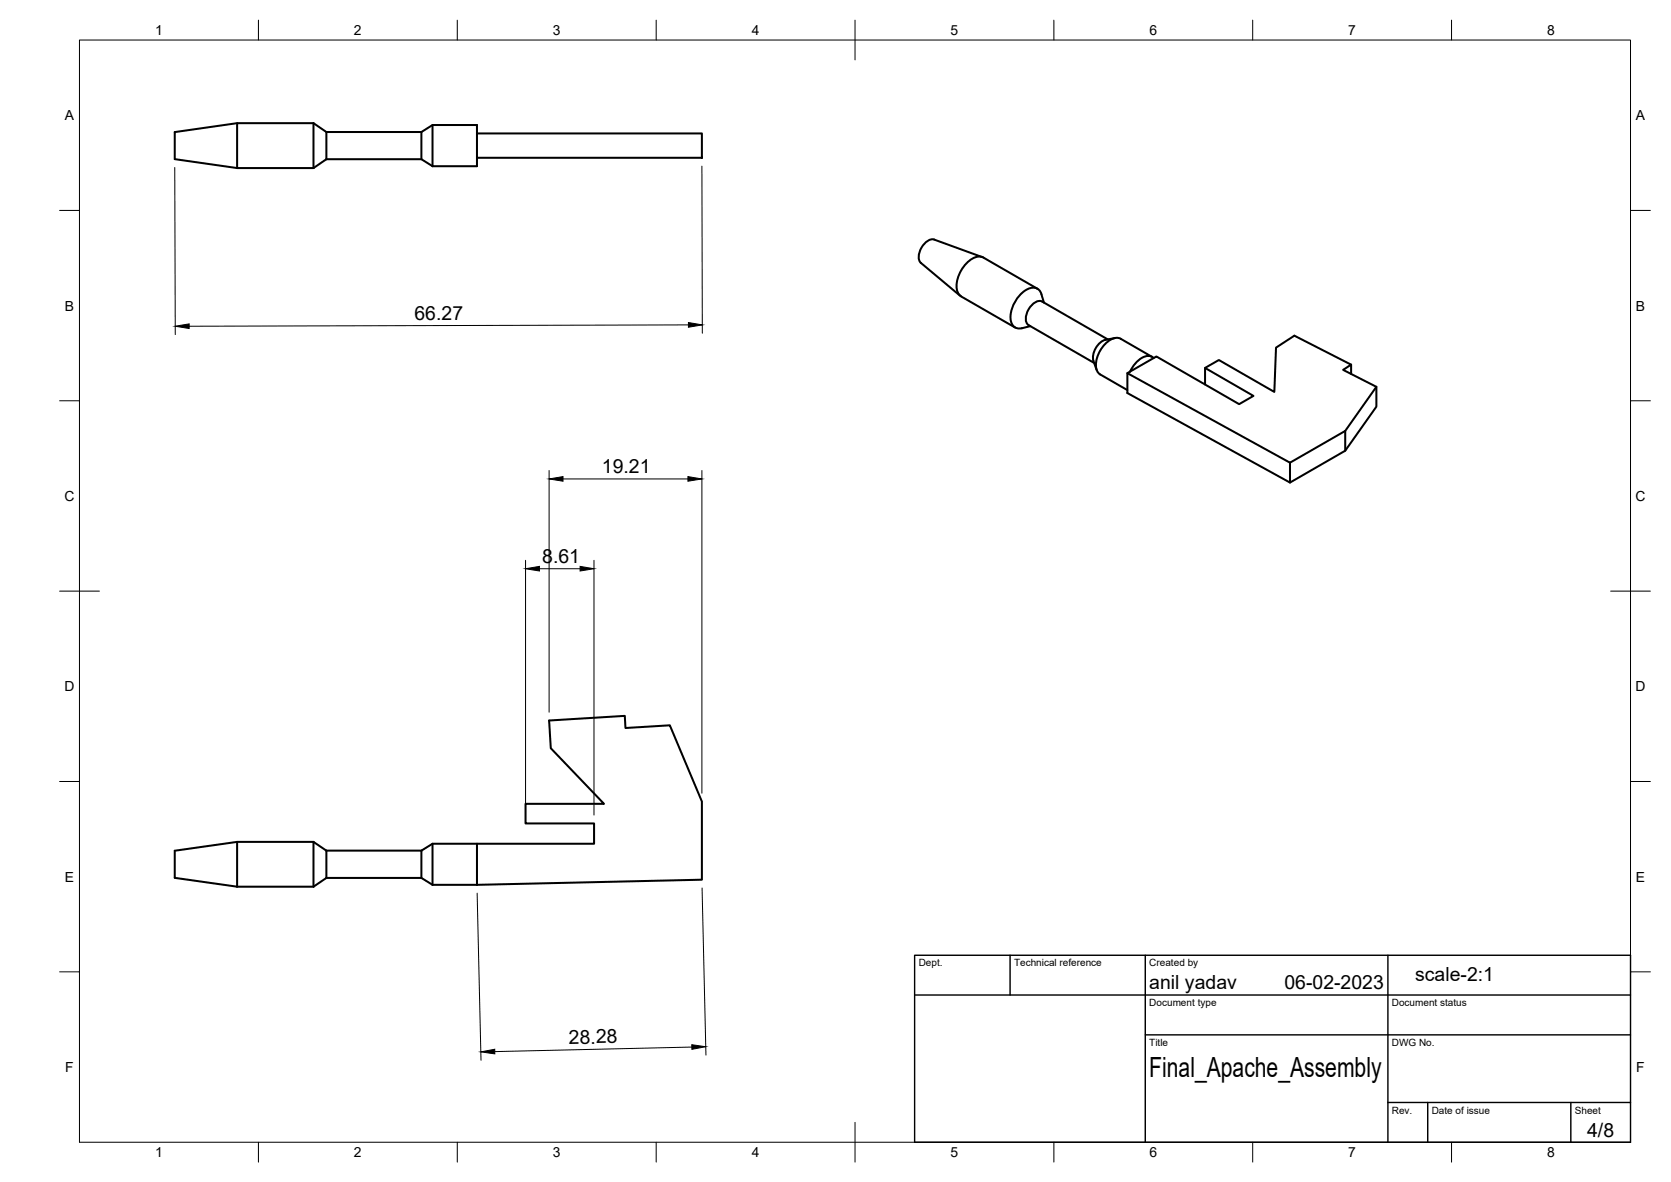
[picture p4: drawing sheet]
<svg xmlns="http://www.w3.org/2000/svg" width="420mm" height="297mm" viewBox="0 0 420 297" stroke-linecap="round" stroke-linejoin="round" font-family="sans-serif">
<!-- layer: Visible -->
<g fill="none" stroke="#000" stroke-width=".51">
<path d="M59.6 31v11.2M78.8 31v11.2M78.8 31h-19.2l-15.7 2.2v6.8l15.7 2.2M78.8 31l3.3 2.2M82.1 33.2v6.8M82.1 33.2h23.9M106 33.2l2.8-1.8h11.1v2.1M106 33.2v6.8M108.8 31.4v10.4M119.9 33.5h56.6v6.2h-56.6zM119.9 39.7v2.1h-11.1M59.6 42.2h19.2"/>
<path d="M82.1 40h23.9l2.8 1.8M82.1 40l-3.3 2.2M241.7 74.5l13.5 7.8M247 64.6l-12.1-4.4a3.6 3.6 0 0 0-3.5 2.7 2.83 2.83 0 0 0 .1 3.2l9.9 8.2M260.9 72.6l-13.6-7.9a3.5 3.5 0 0 0-3.8 1 7.6 7.6 0 0 0-2.6 7.9l.8 .9M262 75.8l16.5 9.5M262 75.8a2.61 2.61 0 0 0-2.9 1.3 4.1 4.1 0 0 0-.8 4.3l16.8 9.8M262.5 76a4.3 4.3 0 0 0-1.7-3.5 4.4 4.4 0 0 0-4.9 2.2 7.3 7.3 0 0 0-1.5 6.7 2.06 2.06 0 0 0 2.6 1.1l2.1-.5M278 85.4a4.8 4.8 0 0 0-3.1 5.3l.8 2.3M280.4 84.9l-2.4 .5M283.5 93.8l40.9 22.5 13.8-8 7.9-11.1-8.4-4.3 2-1.3-14.2-7.2-4.7 3-.4 11.1-13.9-8-3.5 2 12.2 7-3.6 2.1-20.8-12-7.3 4.2v5l40.9 22.5v-5M289.7 89.7l-7.9-4.6a3.5 3.5 0 0 0-4.1 1.6 6.9 6.9 0 0 0-1.8 6.6l.7 .8 6.9 3.9"/>
<path d="M290.1 90a2.9 2.9 0 0 0-4 .6l-1.3 1.6-.6 1.2M303 92.5v4.1M339.7 91.6v2.4M346.1 97.2v5l-7.9 11.1M338.2 108.3v5l-13.8 8M138.1 181.1l19-1.2 .2 3.1 11.1-.7 8.1 19.1v19.7l-56.6 1.3v-10.4h29.5v-5.1h-17.3v-4.9h19.8l-13.4-14zM59.6 211.6v11.2M78.8 211.6v11.2M78.8 211.6h-19.2l-15.7 2.2v6.8l15.7 2.2M78.8 211.6l3.3 2.2M82.1 213.8v6.8M82.1 213.8h23.9"/>
<path d="M106 213.8v6.8M108.8 212v10.4M119.9 212h-11.1l-2.8 1.8M59.6 222.8h19.2M82.1 220.6h23.9l2.8 1.8M82.1 220.6l-3.3 2.2M108.8 222.4h11.1"/>
</g>
<!-- layer: BORDER -->
<g fill="none" stroke="#000" stroke-width=".25">
<path d="M20 10.1h390v276.9h-390zM65 5.1v5M115 5.1v5M165 5.1v5M215 5.1v10M265 5.1v5M315 5.1v5M365 5.1v5M15 52.9h5M410 52.9h5M15 100.7h5M410 100.7h5"/>
<path d="M15 148.6h10M405 148.6h10M15 196.4h5M410 196.4h5M15 244.2h5M410 244.2h5M65 287v5M115 287v5M165 287v5M215 282.1v9.9M265 287v5M315 287v5"/>
<path d="M365 287v5"/>
</g>
<!-- layer: FD_Dimensions -->
<path d="M43.9 42.1l.2 42M176.5 41.7l.1 42M173.1 81.6l-125.5 .4M138.1 118.2v60.8M176.5 118.2v81.1M141.6 120.4h31.4M132.1 140.8v64M135.6 142.9h10.3M149.4 140.8v64M120 224.5l.9 42M176.5 223.1l1 42M173.9 263.1l-49.5 1.2" fill="none" stroke="#000" stroke-width=".25"/>
<path d="M44 82l3.6-.6v1.2zM173.1 81.1l3.5 .5-3.5 .6zM138.1 120.4l3.5-.6v1.1zM173 119.8l3.5 .6-3.5 .5zM132.1 142.9l3.5-.6v1.2zM145.9 142.3l3.5 .6-3.5 .6zM120.9 264.3l3.5-.6v1.1zM173.9 262.5l3.5 .5-3.4 .7z" fill="#000" stroke="#000" stroke-width=".25"/>
<!-- layer: TITLEBLOCK -->
<path d="M230 240.1h180v46.9h-180zM230 250h180M254 240.1v9.9M288 240.1v46.9M349 240.1v46.9M288 260.1h122M349 277.1h61M359 277.1v9.9M395 277.1v9.9" fill="none" stroke="#000" stroke-width=".36"/>
<text font-size="7" x="289" y="270.6">Final_Apache_Assembly</text>
<g font-size="4.9">
<text x="104.2" y="80.4">66.27</text>
<text x="151.3" y="118.9">19.21</text>
<text x="136.3" y="141.5">8.61</text>
<text x="289" y="248.5">anil yadav</text>
<text x="323" y="248.5">06-02-2023</text>
<text x="355.8" y="246.6">scale-2:1</text>
<text x="143.1" y="262.4" transform="rotate(-1 143.1 262.4)">28.28</text>
<text x="399.1" y="285.7">4/8</text>
</g>
<g font-size="3.5">
<text x="39" y="8.8">1</text>
<text x="89" y="8.8">2</text>
<text x="139" y="8.8">3</text>
<text x="189" y="8.8">4</text>
<text x="239" y="8.8">5</text>
<text x="289" y="8.8">6</text>
<text x="339" y="8.8">7</text>
<text x="389" y="8.8">8</text>
<text x="16.3" y="30.2">A</text>
<text x="411.3" y="30.2">A</text>
<text x="16.3" y="78">B</text>
<text x="411.3" y="78">B</text>
<text x="16.2" y="125.9">C</text>
<text x="411.2" y="125.9">C</text>
<text x="16.2" y="173.7">D</text>
<text x="411.2" y="173.7">D</text>
<text x="16.3" y="221.6">E</text>
<text x="411.3" y="221.6">E</text>
<text x="16.4" y="269.4">F</text>
<text x="411.4" y="269.4">F</text>
<text x="39" y="290.8">1</text>
<text x="89" y="290.8">2</text>
<text x="139" y="290.8">3</text>
<text x="189" y="290.8">4</text>
<text x="239" y="290.8">5</text>
<text x="289" y="290.8">6</text>
<text x="339" y="290.8">7</text>
<text x="389" y="290.8">8</text>
</g>
<g font-size="2.5">
<text x="231" y="242.9">Dept.</text>
<text x="255" y="242.9">Technical reference</text>
<text x="289" y="242.9">Created by</text>
<text x="289" y="252.8">Document type</text>
<text x="350" y="252.8">Document status</text>
<text x="289" y="262.9">Title</text>
<text x="350" y="262.9">DWG No.</text>
<text x="350" y="279.9">Rev.</text>
<text x="360" y="279.9">Date of issue</text>
<text x="396" y="279.9">Sheet</text>
</g>
</svg>
